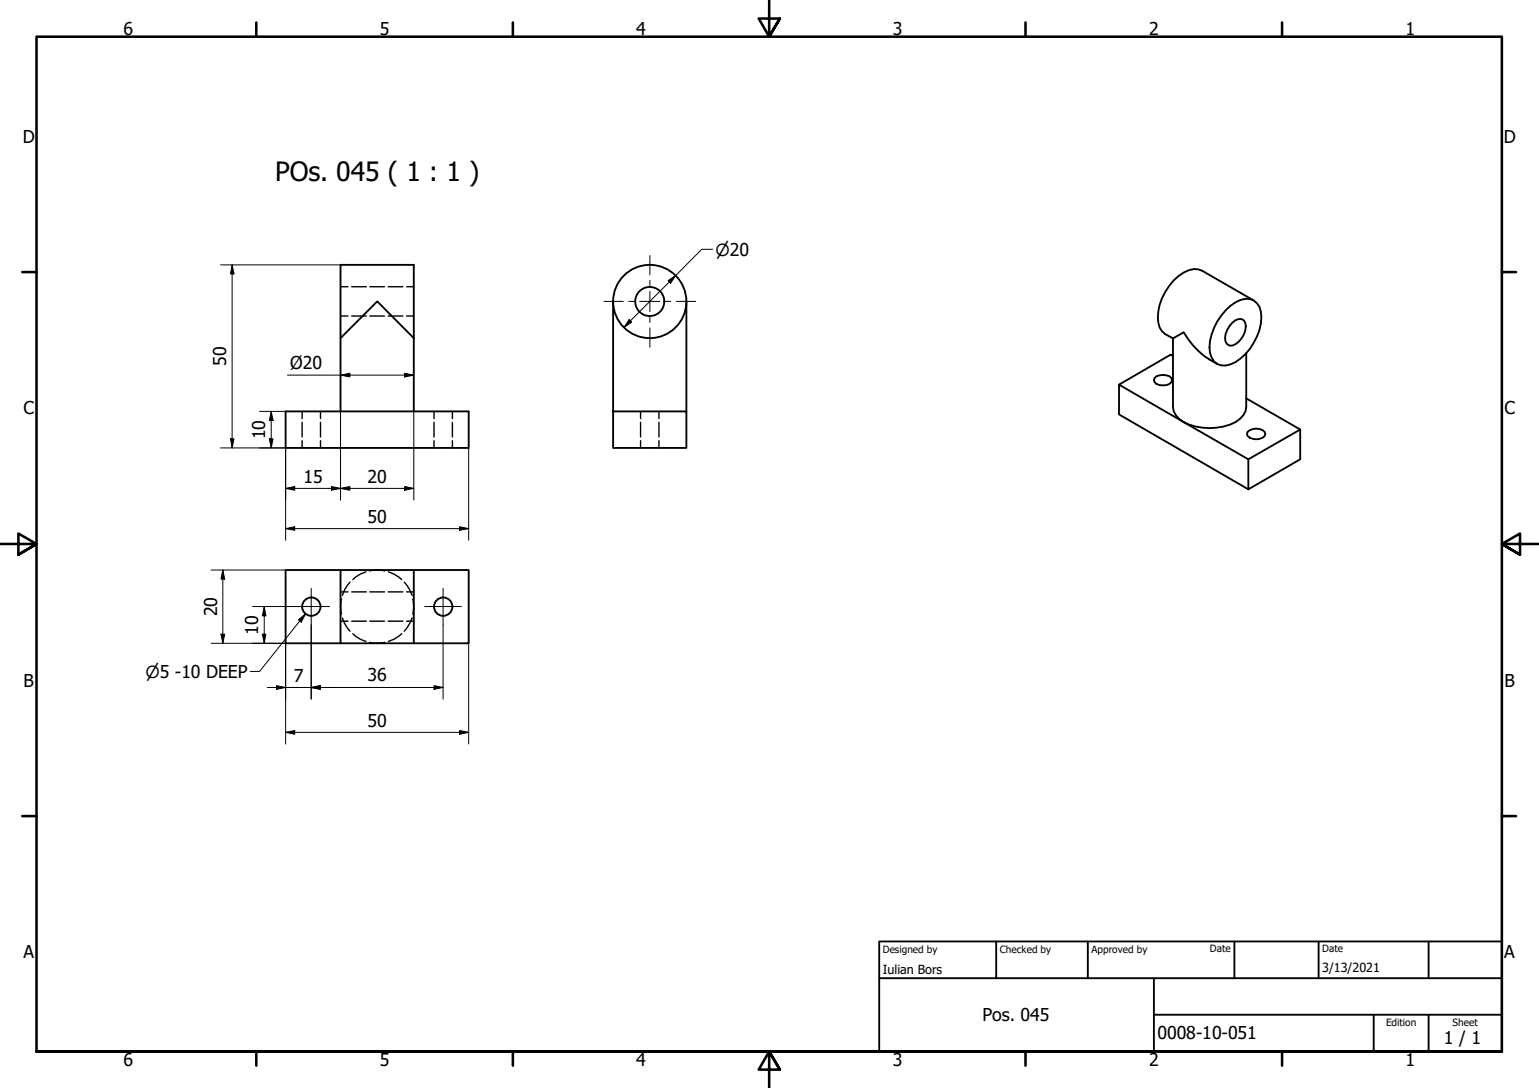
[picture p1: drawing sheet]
<svg xmlns="http://www.w3.org/2000/svg" width="420mm" height="297mm" viewBox="0 0 420 297" stroke-linecap="round" stroke-linejoin="round" font-family="sans-serif">
<!-- layer: Hidden (ISO) -->
<g fill="none" stroke="#000" stroke-width=".38">
<path d="M93 78.3h2M96 78.3h4M101 78.3h4M106 78.3h4M111 78.3h2M93 86.3h2M96 86.3h4M101 86.3h4M106 86.3h4M111 86.3h2M82.5 112.3v2M82.5 115.3v4"/>
<path d="M87.5 112.3v2M87.5 115.3v4M118.5 112.3v2M118.5 115.3v4M123.5 112.3v2M123.5 115.3v4M174.9 112.3v2M174.9 115.3v4M179.9 112.3v2M179.9 115.3v4M82.5 120.3v2M87.5 120.3v2"/>
<path d="M118.5 120.3v2M123.5 120.3v2M174.9 120.3v2M179.9 120.3v2M95.6 158.9l-1.6 2.2-.5 1.4M99.9 156.1l-1.5 .6-2.1 1.5M100.9 155.9a8.5 8.5 0 0 1 4.1 0M106 156.1l1.5 .6 2.2 1.5M110.4 158.9l1.5 2.2 .6 1.4M93 161.6h2M93 169.6h2M93.2 163.6a8.5 8.5 0 0 0 0 4.1"/>
<path d="M93.5 168.7l.5 1.5 1.6 2.1M96 161.6h4M96 169.6h4M96.3 173l2.1 1.5 1.5 .6M100.9 175.4a8.5 8.5 0 0 0 4.1 0M101 161.6h4M101 169.6h4M106 161.6h4M106 169.6h4M109.7 173l-2.2 1.5-1.5 .6M111 161.6h2M111 169.6h2"/>
<path d="M112.5 168.7l-.6 1.5-1.5 2.1M112.7 163.6a8.5 8.5 0 0 1 0 4.1"/>
</g>
<!-- layer: Visible (ISO) -->
<g fill="none" stroke="#000" stroke-width=".51">
<path d="M93 92.3v20M113 92.3l-10-10-10 10v-20h20v40M167.4 82.3v30h20v10h-20v-10M187.4 82.3v30M320.2 92.4l3-1.7a21.4 21.4 0 0 0 9.1 8.7M320.2 92.4v18.7a5.6 5.6 0 0 0 4.5 4.8 16.3 16.3 0 0 0 12.6-.7 5.1 5.1 0 0 0 2.9-4.1v-14.7M320.2 97.2l-.6-.4-14.1 8.2 35.3 20.4 14.2-8.1-14.8-8.5M334.6 84.8a8.3 8.3 0 0 1 6.6-3.2 4.4 4.4 0 0 1 3.2 5.1 15.3 15.3 0 0 1-8.5 12.8 3.9 3.9 0 0 1-5.6-3.2 14.7 14.7 0 0 1 4.3-11.5zM336.4 88.1a2.06 2.06 0 0 1 3.6 0 5.7 5.7 0 0 1-3.6 6.2 1.7 1.7 0 0 1-1.9-1.9 6.4 6.4 0 0 1 1.9-4.3zM342.3 82l-14.1-8.1a5 5 0 0 0-5 .5 15 15 0 0 0-7 13.7 5.2 5.2 0 0 0 4 4.3M78 112.3h50v10h-50zM305.5 105v8.1l35.3 20.5"/>
<path d="M315.7 102.7a3.7 3.7 0 0 1 4.1 .5l.2 .6a2.91 2.91 0 0 1-4.8 .5l-.2-.5 .2-.6zM340.6 117.9a3.5 3.5 0 0 1 4.6 0l.2 .6a2.17 2.17 0 0 1-2.4 1.4 2.32 2.32 0 0 1-2.6-1.4zM355 117.3v8.1l-14.2 8.2v-8.2M93 155.6h-15v20h15M113 155.6h-20v20h20M113 155.6h15v20h-15M113 155.6v20"/>
<circle cx="177.4" cy="82.3" r="4"/>
<circle cx="177.4" cy="82.3" r="10"/>
<circle cx="85" cy="165.6" r="2.51"/>
<circle cx="121" cy="165.6" r="2.51"/>
</g>
<!-- layer: Border (ISO) -->
<g fill="none" stroke="#000" stroke-width=".7">
<path d="M70 6.1v3.9M140 6.1v3.9M210 0v10l-2.9-4.9h5.8l-2.9 4.9 2.9-4.9M280 6.1v3.9M350 6.1v3.9M6.1 74.3h3.9M410 74.3h3.9M0 148.5h10l-5-2.8v5.7l5-2.9-5 2.9M420 148.5h-10l5-2.8v5.7l-5-2.9 5 2.9M6.1 222.8h3.9M410 222.8h3.9M10 287.1v-277.1h400v277.1h-400h400"/>
<path d="M70 287.1v3.8M140 287.1v3.8M212.9 292l-2.9-4.9 2.9 4.9h-5.8l2.9-4.9v9.9M280 287.1v3.8M350 287.1v3.8"/>
</g>
<!-- layer: Title (ISO) -->
<path d="M240 257h170v30.1h-170zM272 257v10.1M297 257v10.1M337 257v10.1M360 257v10.1M390 257v10.1M240 267.1h170M315 277h95M315 267.1v20M375 277v10.1M390 277v10.1" fill="none" stroke="#000" stroke-width=".51"/>
<!-- layer: Center Mark (ISO) -->
<g fill="none" stroke="#000" stroke-width=".27">
<path d="M177.4 69.8v5.2M177.4 76.6v1.4M177.4 79.6v5.5M164.9 82.3h5.3M171.6 82.3h1.6M174.6 82.3h5.5M177.4 86.5v1.6M177.4 89.5v5.3M181.7 82.3h1.4M184.7 82.3h5.2M80 165.6h10M85 160.6v10"/>
<path d="M116 165.6h10M121 160.6v10"/>
</g>
<!-- layer: Dimension (ISO) -->
<g fill="none" stroke="#000" stroke-width=".27">
<path d="M60.2 72.3h32.8M63.4 72.3l.5 2.5h-1zM63.4 72.3v50M182.4 76.6l2.1-1.4-1.4 2.1zM194.6 68.1h-3l-21.2 21.3M171.8 87.2l.7 .7-2.1 1.5zM62.9 119.8h1l-.5 2.5zM70.9 112.3h7.1M73.5 119.8h1l-.5 2.5zM74 112.3l.5 2.5h-1zM74 112.3v10M78.5 102.4h34.5"/>
<path d="M93 102.4l2.5-.5v1zM93 112.3v24.2M110.5 101.9l2.5 .5-2.5 .5zM113 112.3v24.2M60.2 122.3h17.8v25.2M78 133.3l2.5-.5v1zM78 133.3h35M90.5 132.8l2.5 .5-2.5 .5zM93 133.3l2.5-.5v1zM110.5 132.8l2.5 .5-2.5 .5zM128 122.3v25.2M57.7 155.6h20.3"/>
<path d="M60.8 155.6l.5 2.5h-1zM60.8 155.6v20M78 144.3l2.5-.5v1zM78 144.3h50M125.5 143.8l2.5 .5-2.5 .5zM57.7 175.6h20.3v27.5M60.3 173.2h1l-.5 2.4zM69 165.6h11M71.6 173.2h1l-.5 2.4zM72.1 165.6l.5 2.5h-1zM72.1 165.6v10M85 170.6v20.3"/>
<path d="M121 170.6v20.3M128 175.6v27.5M73 187.7h48M75.5 187.2l2.5 .5-2.5 .5zM78 199.9l2.5-.5v1.1zM78 199.9h50M85 187.7l2.5-.5v1zM118.5 187.2l2.5 .5-2.5 .5zM125.5 199.4l2.5 .5-2.5 .6z"/>
</g>
<g fill="#000">
<path d="M63.4 72.3l.5 2.5h-1z" fill-rule="evenodd"/>
<path d="M182.4 76.6l2.1-1.4-1.4 2.1z" fill-rule="evenodd"/>
<path d="M171.8 87.2l.7 .7-2.1 1.5z" fill-rule="evenodd"/>
<path d="M62.9 119.8h1l-.5 2.5z" fill-rule="evenodd"/>
<path d="M73.5 119.8h1l-.5 2.5z" fill-rule="evenodd"/>
<path d="M74 112.3l.5 2.5h-1z" fill-rule="evenodd"/>
<path d="M93 102.4l2.5-.5v1z" fill-rule="evenodd"/>
<path d="M110.5 101.9l2.5 .5-2.5 .5z" fill-rule="evenodd"/>
<path d="M78 133.3l2.5-.5v1z" fill-rule="evenodd"/>
<path d="M90.5 132.8l2.5 .5-2.5 .5z" fill-rule="evenodd"/>
<path d="M93 133.3l2.5-.5v1z" fill-rule="evenodd"/>
<path d="M110.5 132.8l2.5 .5-2.5 .5z" fill-rule="evenodd"/>
<path d="M60.8 155.6l.5 2.5h-1z" fill-rule="evenodd"/>
<path d="M78 144.3l2.5-.5v1z" fill-rule="evenodd"/>
<path d="M125.5 143.8l2.5 .5-2.5 .5z" fill-rule="evenodd"/>
<path d="M60.3 173.2h1l-.5 2.4z" fill-rule="evenodd"/>
<path d="M71.6 173.2h1l-.5 2.4z" fill-rule="evenodd"/>
<path d="M72.1 165.6l.5 2.5h-1z" fill-rule="evenodd"/>
<path d="M75.5 187.2l2.5 .5-2.5 .5z" fill-rule="evenodd"/>
<path d="M78 199.9l2.5-.5v1.1z" fill-rule="evenodd"/>
<path d="M85 187.7l2.5-.5v1z" fill-rule="evenodd"/>
<path d="M85 187.7l2.5-.5v1z" fill-rule="evenodd"/>
<path d="M118.5 187.2l2.5 .5-2.5 .5z" fill-rule="evenodd"/>
<path d="M125.5 199.4l2.5 .5-2.5 .6z" fill-rule="evenodd"/>
</g>
<!-- layer: Symbol (ISO) -->
<path d="M81.5 169.2l1.9-1.6-1.2 2.2zM83.4 167.6l-12.5 15.7h-2.6" fill="none" stroke="#000" stroke-width=".27"/>
<path d="M81.5 169.2l1.9-1.6-1.2 2.2z" fill-rule="evenodd" fill="#000"/>
<text font-size="7.2" x="75.1" y="49.3">POs. 045 ( 1 : 1 )</text>
<g font-size="4.8">
<text x="33.7" y="9.6">6</text>
<text x="103.7" y="9.6">5</text>
<text x="173.7" y="9.6">4</text>
<text x="243.7" y="9.6">3</text>
<text x="313.7" y="9.6">2</text>
<text x="383.7" y="9.6">1</text>
<text x="6.2" y="38.9">D</text>
<text x="410.5" y="38.9">D</text>
<text x="61.8" y="99.9" transform="rotate(-90 61.8 99.9)">50</text>
<text x="79.2" y="100.6">Ø20</text>
<text x="6.4" y="113.1">C</text>
<text x="410.7" y="113.1">C</text>
<text x="72.4" y="119.9" transform="rotate(-90 72.4 119.9)">10</text>
<text x="82.9" y="131.7">15</text>
<text x="100.3" y="131.7">20</text>
<text x="100.3" y="142.7">50</text>
<text x="59.2" y="168.3" transform="rotate(-90 59.2 168.3)">20</text>
<text x="70.5" y="173.3" transform="rotate(-90 70.5 173.3)">10</text>
<text x="6.4" y="187.4">B</text>
<text x="80.2" y="186.2">7</text>
<text x="100.3" y="186">36</text>
<text x="410.7" y="187.4">B</text>
<text x="100.3" y="198.4">50</text>
<text x="6.4" y="261.7">A</text>
<text x="410.7" y="261.7">A</text>
<text x="268.2" y="278.8">Pos. 045</text>
<text x="316" y="283.8">0008-10-051</text>
<text x="394.2" y="285">1 / 1</text>
<text x="33.7" y="290.9">6</text>
<text x="103.7" y="290.9">5</text>
<text x="173.7" y="290.9">4</text>
<text x="243.7" y="290.9">3</text>
<text x="313.7" y="290.9">2</text>
<text x="383.7" y="290.9">1</text>
</g>
<g font-size="4.6">
<text x="195.3" y="69.8">⌀20</text>
<text x="39.7" y="185.1">⌀5 -10 DEEP</text>
</g>
<g font-size="3.4">
<text x="241" y="266">Iulian Bors</text>
<text x="361" y="265.5">3/13/2021</text>
</g>
<g font-size="2.7">
<text x="241" y="260.1">Designed by</text>
<text x="273" y="260.1">Checked by</text>
<text x="298" y="260.1">Approved by</text>
<text x="330.3" y="260">Date</text>
<text x="361" y="260">Date</text>
<text x="378.4" y="280.1">Edition</text>
<text x="396.6" y="280.1">Sheet</text>
</g>
</svg>
